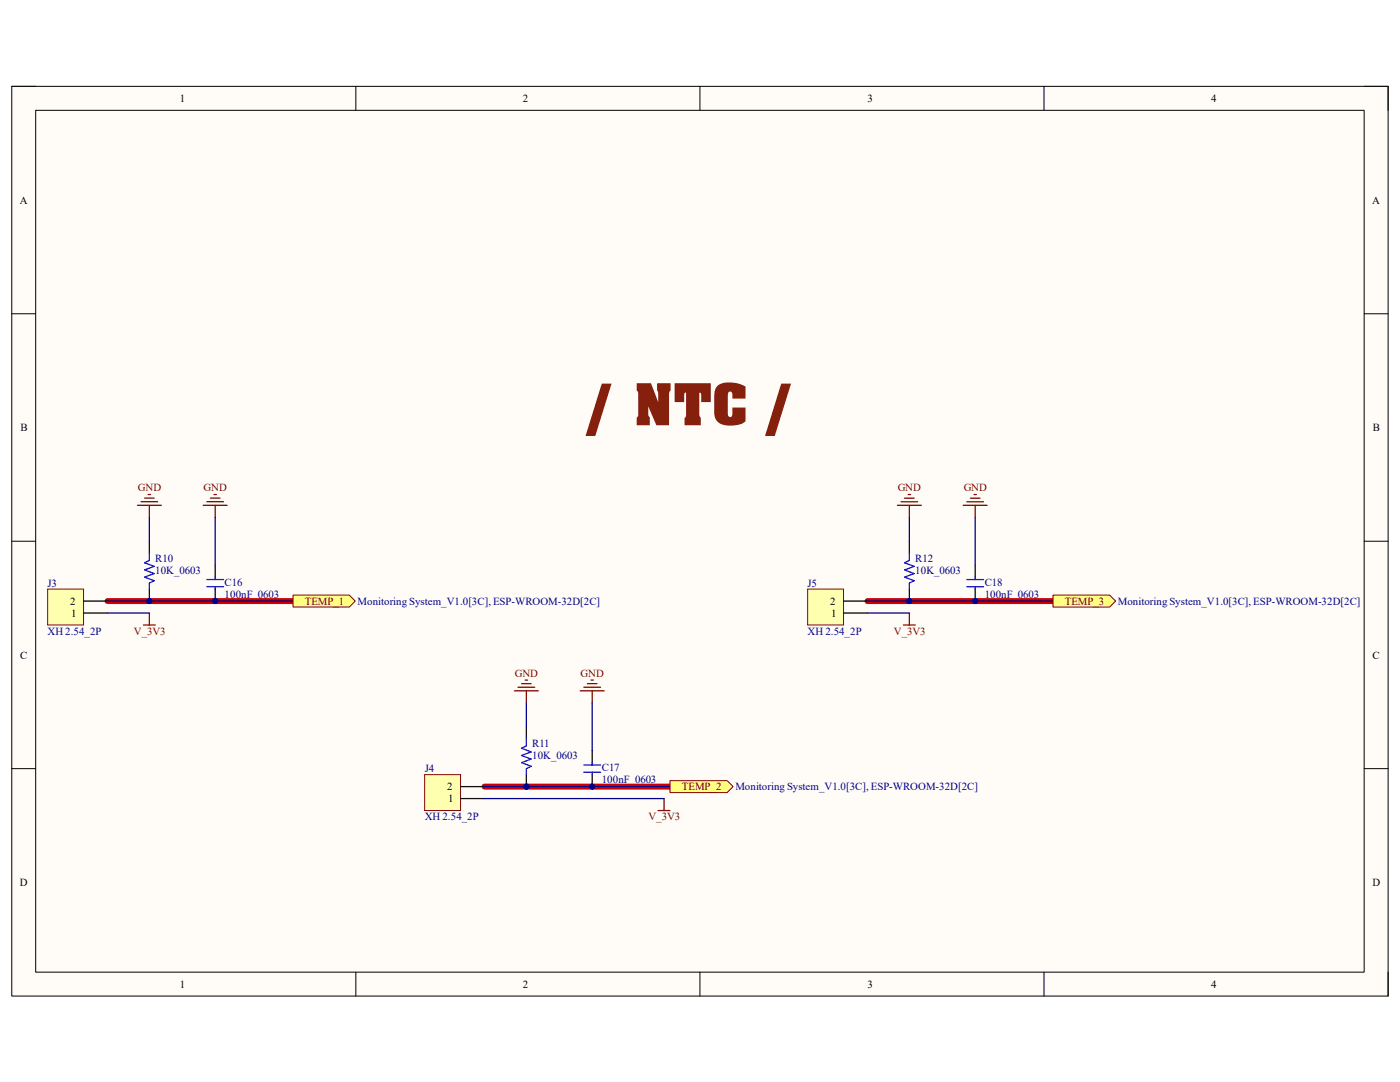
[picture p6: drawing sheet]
<svg xmlns="http://www.w3.org/2000/svg" width="279mm" height="216mm" viewBox="0 0 279 216" stroke-linecap="round" stroke-linejoin="round" font-family="sans-serif">
<path d="M2.3 17.2h274.7v181.6h-274.7z" fill-rule="evenodd" fill="#fffcf8"/>
<path d="M2.3 17.2h274.7v181.6h-274.7z" fill="none" stroke="#000" stroke-width=".2"/>
<path d="M7.1 22h265.1v172h-265.1z" fill-rule="evenodd" fill="#fffcf8"/>
<g fill="none" stroke="#000" stroke-width=".2">
<path d="M2.3 17.2h4.8M71 17.2v4.8M139.7 17.2v4.8M208.4 17.2v4.8M272.2 17.2h4.8v4.8M7.1 22h265.1v172h-265.1zM2.3 62.6h4.8M272.2 62.6h4.8M2.3 108h4.8M272.2 108h4.8M2.3 153.4h4.8M272.2 153.4h4.8"/>
<path d="M71 194v4.8M139.7 194v4.8M208.4 194v4.8M277 194v4.8"/>
</g>
<path d="M21.5 119.9h37M173.1 119.9h37M96.7 157h37" fill="none" stroke="#c00" stroke-width="1.2"/>
<path d="M9.5 117.5h7.2v7.2h-7.2z" fill-rule="evenodd" fill="#ffffb0"/>
<path d="M9.5 117.5h7.2v7.2h-7.2z" fill="none" stroke="#800000" stroke-width=".2"/>
<path d="M16.7 119.9h4.8M16.7 122.3h4.8" fill="none" stroke="#000" stroke-width=".25"/>
<circle cx="29.8" cy="119.9" r=".48" fill="#000080"/>
<circle cx="29.8" cy="119.9" r=".48" fill="none" stroke="#000080" stroke-width=".2"/>
<path d="M29.8 117.5v2.4" fill="none" stroke="#000" stroke-width=".25"/>
<circle cx="29.8" cy="119.9" r=".48" fill="#000080"/>
<circle cx="29.8" cy="119.9" r=".48" fill="none" stroke="#000080" stroke-width=".2"/>
<path d="M29.8 108v2.4" fill="none" stroke="#000" stroke-width=".25"/>
<path d="M29.8 110.4v1.4l-.9 .5 1.9 .7-1.9 .7 1.9 .7-1.9 .8 1.9 .7-1 .5v1.1" fill="none" stroke="#00f" stroke-width=".25"/>
<path d="M28.9 99.4h1.9M29.6 98.7h.5M27.4 100.8h4.8M28.1 100.1h3.4M29.8 100.8v2.4M28.6 124.7h2.4M29.8 122.3v2.4" fill="none" stroke="#800000" stroke-width=".25"/>
<circle cx="42.9" cy="119.9" r=".48" fill="#000080"/>
<circle cx="42.9" cy="119.9" r=".48" fill="none" stroke="#000080" stroke-width=".2"/>
<path d="M42.9 117.5v2.4" fill="none" stroke="#000" stroke-width=".25"/>
<circle cx="42.9" cy="119.9" r=".48" fill="#000080"/>
<circle cx="42.9" cy="119.9" r=".48" fill="none" stroke="#000080" stroke-width=".2"/>
<path d="M42.9 112.8v2.4" fill="none" stroke="#000" stroke-width=".25"/>
<path d="M41.3 117.1h3.3M41.3 115.6h3.3M42.9 115.2v.4M42.9 117.1v.4" fill="none" stroke="#00f" stroke-width=".25"/>
<path d="M42 99.4h1.9M42.7 98.7h.5M40.6 100.8h4.7M41.3 100.1h3.3M42.9 100.8v2.4" fill="none" stroke="#800000" stroke-width=".25"/>
<path d="M21.5 119.9h8.3" fill="none" stroke="#000080" stroke-width=".25"/>
<circle cx="29.8" cy="119.9" r=".48" fill="#000080"/>
<circle cx="29.8" cy="119.9" r=".48" fill="none" stroke="#000080" stroke-width=".2"/>
<path d="M29.8 119.9h28.7M29.8 103.2v4.8M42.9 103.2v9.6M21.5 122.3h8.3" fill="none" stroke="#000080" stroke-width=".25"/>
<circle cx="29.8" cy="119.9" r=".48" fill="#000080"/>
<circle cx="29.8" cy="119.9" r=".48" fill="none" stroke="#000080" stroke-width=".2"/>
<circle cx="42.9" cy="119.9" r=".48" fill="#000080"/>
<circle cx="42.9" cy="119.9" r=".48" fill="none" stroke="#000080" stroke-width=".2"/>
<path d="M58.5 118.7h11.2l1.2 1.2-1.2 1.2h-11.2z" fill-rule="evenodd" fill="#ffff80"/>
<path d="M58.5 118.7h11.2l1.2 1.2-1.2 1.2h-11.2z" fill="none" stroke="#800000" stroke-width=".2"/>
<path d="M84.7 154.6h7.2v7.1h-7.2z" fill-rule="evenodd" fill="#ffffb0"/>
<path d="M84.7 154.6h7.2v7.1h-7.2z" fill="none" stroke="#800000" stroke-width=".2"/>
<path d="M91.9 159.3h4.8M91.9 157h4.8" fill="none" stroke="#000" stroke-width=".25"/>
<circle cx="105.1" cy="157" r=".48" fill="#000080"/>
<circle cx="105.1" cy="157" r=".48" fill="none" stroke="#000080" stroke-width=".2"/>
<path d="M105.1 154.6v2.4" fill="none" stroke="#000" stroke-width=".25"/>
<circle cx="105.1" cy="157" r=".48" fill="#000080"/>
<circle cx="105.1" cy="157" r=".48" fill="none" stroke="#000080" stroke-width=".2"/>
<path d="M105.1 145v2.4" fill="none" stroke="#000" stroke-width=".25"/>
<path d="M105.1 147.4v1.4l-1 .5 1.9 .7-1.9 .7 1.9 .8-1.9 .7 1.9 .7-.9 .5v1.2" fill="none" stroke="#00f" stroke-width=".25"/>
<path d="M102.7 137.8h4.7M103.4 137.1h3.3M104.1 136.4h1.9M104.8 135.7h.5M105.1 137.8v2.4M132.5 159.3v2.4M131.3 161.7h2.4" fill="none" stroke="#800000" stroke-width=".25"/>
<circle cx="118.2" cy="157" r=".48" fill="#000080"/>
<circle cx="118.2" cy="157" r=".48" fill="none" stroke="#000080" stroke-width=".2"/>
<path d="M118.2 154.6v2.4" fill="none" stroke="#000" stroke-width=".25"/>
<circle cx="118.2" cy="157" r=".48" fill="#000080"/>
<circle cx="118.2" cy="157" r=".48" fill="none" stroke="#000080" stroke-width=".2"/>
<path d="M118.2 149.8v2.4" fill="none" stroke="#000" stroke-width=".25"/>
<path d="M116.5 154.1h3.4M116.5 152.7h3.4M118.2 152.2v.5M118.2 154.1v.5" fill="none" stroke="#00f" stroke-width=".25"/>
<path d="M115.8 137.8h4.8M116.5 137.1h3.4M117.2 136.4h1.9M117.9 135.7h.5M118.2 137.8v2.4" fill="none" stroke="#800000" stroke-width=".25"/>
<path d="M96.7 157h8.4" fill="none" stroke="#000080" stroke-width=".25"/>
<circle cx="105.1" cy="157" r=".48" fill="#000080"/>
<circle cx="105.1" cy="157" r=".48" fill="none" stroke="#000080" stroke-width=".2"/>
<path d="M96.7 159.3h35.8M105.1 157h28.6M105.1 140.2v4.8M118.2 140.2v9.6" fill="none" stroke="#000080" stroke-width=".25"/>
<circle cx="105.1" cy="157" r=".48" fill="#000080"/>
<circle cx="105.1" cy="157" r=".48" fill="none" stroke="#000080" stroke-width=".2"/>
<circle cx="118.2" cy="157" r=".48" fill="#000080"/>
<circle cx="118.2" cy="157" r=".48" fill="none" stroke="#000080" stroke-width=".2"/>
<path d="M133.7 155.8h11.4l1.2 1.2-1.2 1.2h-11.4z" fill-rule="evenodd" fill="#ffff80"/>
<path d="M133.7 155.8h11.4l1.2 1.2-1.2 1.2h-11.4z" fill="none" stroke="#800000" stroke-width=".2"/>
<path d="M161.2 117.5h7.1v7.2h-7.1z" fill-rule="evenodd" fill="#ffffb0"/>
<path d="M161.2 117.5h7.1v7.2h-7.1z" fill="none" stroke="#800000" stroke-width=".2"/>
<path d="M168.3 119.9h4.8M168.3 122.3h4.8" fill="none" stroke="#000" stroke-width=".25"/>
<circle cx="181.5" cy="119.9" r=".48" fill="#000080"/>
<circle cx="181.5" cy="119.9" r=".48" fill="none" stroke="#000080" stroke-width=".2"/>
<path d="M181.5 117.5v2.4" fill="none" stroke="#000" stroke-width=".25"/>
<circle cx="181.5" cy="119.9" r=".48" fill="#000080"/>
<circle cx="181.5" cy="119.9" r=".48" fill="none" stroke="#000080" stroke-width=".2"/>
<path d="M181.5 108v2.4" fill="none" stroke="#000" stroke-width=".25"/>
<path d="M181.5 110.4v1.4l-1 .5 1.9 .7-1.9 .7 1.9 .7-1.9 .8 1.9 .7-.9 .5v1.1" fill="none" stroke="#00f" stroke-width=".25"/>
<path d="M180.5 99.4h1.9M181.3 98.7h.4M179.1 100.8h4.8M179.8 100.1h3.4M181.5 100.8v2.4M180.3 124.7h2.4M181.5 122.3v2.4" fill="none" stroke="#800000" stroke-width=".25"/>
<circle cx="194.6" cy="119.9" r=".48" fill="#000080"/>
<circle cx="194.6" cy="119.9" r=".48" fill="none" stroke="#000080" stroke-width=".2"/>
<path d="M194.6 117.5v2.4" fill="none" stroke="#000" stroke-width=".25"/>
<circle cx="194.6" cy="119.9" r=".48" fill="#000080"/>
<circle cx="194.6" cy="119.9" r=".48" fill="none" stroke="#000080" stroke-width=".2"/>
<path d="M194.6 112.8v2.4" fill="none" stroke="#000" stroke-width=".25"/>
<path d="M192.9 117.1h3.4M192.9 115.6h3.4M194.6 115.2v.4M194.6 117.1v.4" fill="none" stroke="#00f" stroke-width=".25"/>
<path d="M193.7 99.4h1.9M194.4 98.7h.5M192.2 100.8h4.8M192.9 100.1h3.4M194.6 100.8v2.4" fill="none" stroke="#800000" stroke-width=".25"/>
<path d="M173.1 119.9h8.4" fill="none" stroke="#000080" stroke-width=".25"/>
<circle cx="181.5" cy="119.9" r=".48" fill="#000080"/>
<circle cx="181.5" cy="119.9" r=".48" fill="none" stroke="#000080" stroke-width=".2"/>
<path d="M181.5 119.9h28.6M181.5 103.2v4.8M194.6 103.2v9.6M173.1 122.3h8.4" fill="none" stroke="#000080" stroke-width=".25"/>
<circle cx="181.5" cy="119.9" r=".48" fill="#000080"/>
<circle cx="181.5" cy="119.9" r=".48" fill="none" stroke="#000080" stroke-width=".2"/>
<circle cx="194.6" cy="119.9" r=".48" fill="#000080"/>
<circle cx="194.6" cy="119.9" r=".48" fill="none" stroke="#000080" stroke-width=".2"/>
<path d="M210.1 118.7h11.4l1.2 1.2-1.2 1.2h-11.4z" fill-rule="evenodd" fill="#ffff80"/>
<path d="M210.1 118.7h11.4l1.2 1.2-1.2 1.2h-11.4z" fill="none" stroke="#800000" stroke-width=".2"/>
<text font-size="12.9" fill="#85200c" x="117" y="84.9">/ NTC /</text>
<g font-size="2.2">
<text x="35.9" y="20.4">1</text>
<text x="104.4" y="20.4">2</text>
<text x="173.1" y="20.4">3</text>
<text x="241.7" y="20.4">4</text>
<text x="3.9" y="40.6">A</text>
<text x="273.9" y="40.6">A</text>
<text x="4.1" y="86">B</text>
<text x="274" y="86">B</text>
<text x="14" y="120.6">2</text>
<text x="14.2" y="123.1">1</text>
<text x="165.7" y="120.6">2</text>
<text x="165.9" y="123.1">1</text>
<text x="4" y="131.4">C</text>
<text x="273.9" y="131.4">C</text>
<text x="89.2" y="157.7">2</text>
<text x="89.4" y="160.1">1</text>
<text x="4" y="176.8">D</text>
<text x="273.9" y="176.8">D</text>
<text x="35.9" y="197.1">1</text>
<text x="104.4" y="197.1">2</text>
<text x="173.1" y="197.1">3</text>
<text x="241.7" y="197.1">4</text>
</g>
<g font-size="2.2" fill="#800000">
<text x="27.5" y="98">GND</text>
<text x="40.6" y="98">GND</text>
<text x="179.2" y="98">GND</text>
<text x="192.3" y="98">GND</text>
<text x="60.8" y="120.6">TEMP_1</text>
<text x="212.5" y="120.6">TEMP_3</text>
<text x="26.7" y="126.7">V_3V3</text>
<text x="178.4" y="126.7">V_3V3</text>
<text x="102.7" y="135">GND</text>
<text x="115.9" y="135">GND</text>
<text x="136.1" y="157.7">TEMP_2</text>
<text x="129.4" y="163.7">V_3V3</text>
</g>
<g font-size="2.2" fill="#000080">
<text x="31" y="112.1">R10</text>
<text x="182.7" y="112.1">R12</text>
<text x="9.5" y="117.1">J3</text>
<text x="31" y="114.5">10K_0603</text>
<text x="44.8" y="116.8">C16</text>
<text x="44.8" y="119.3">100nF_0603</text>
<text x="161.2" y="117.1">J5</text>
<text x="182.7" y="114.5">10K_0603</text>
<text x="196.5" y="116.8">C18</text>
<text x="196.5" y="119.3">100nF_0603</text>
<text x="71.4" y="120.6">Monitoring System_V1.0[3C], ESP-WROOM-32D[2C]</text>
<text x="223.1" y="120.6">Monitoring System_V1.0[3C], ESP-WROOM-32D[2C]</text>
<text x="9.5" y="126.7">XH 2.54_2P</text>
<text x="161.2" y="126.7">XH 2.54_2P</text>
<text x="106.2" y="149.1">R11</text>
<text x="84.8" y="154.1">J4</text>
<text x="106.2" y="151.5">10K_0603</text>
<text x="120.1" y="153.9">C17</text>
<text x="120.1" y="156.3">100nF_0603</text>
<text x="146.8" y="157.7">Monitoring System_V1.0[3C], ESP-WROOM-32D[2C]</text>
<text x="84.8" y="163.7">XH 2.54_2P</text>
</g>
</svg>
